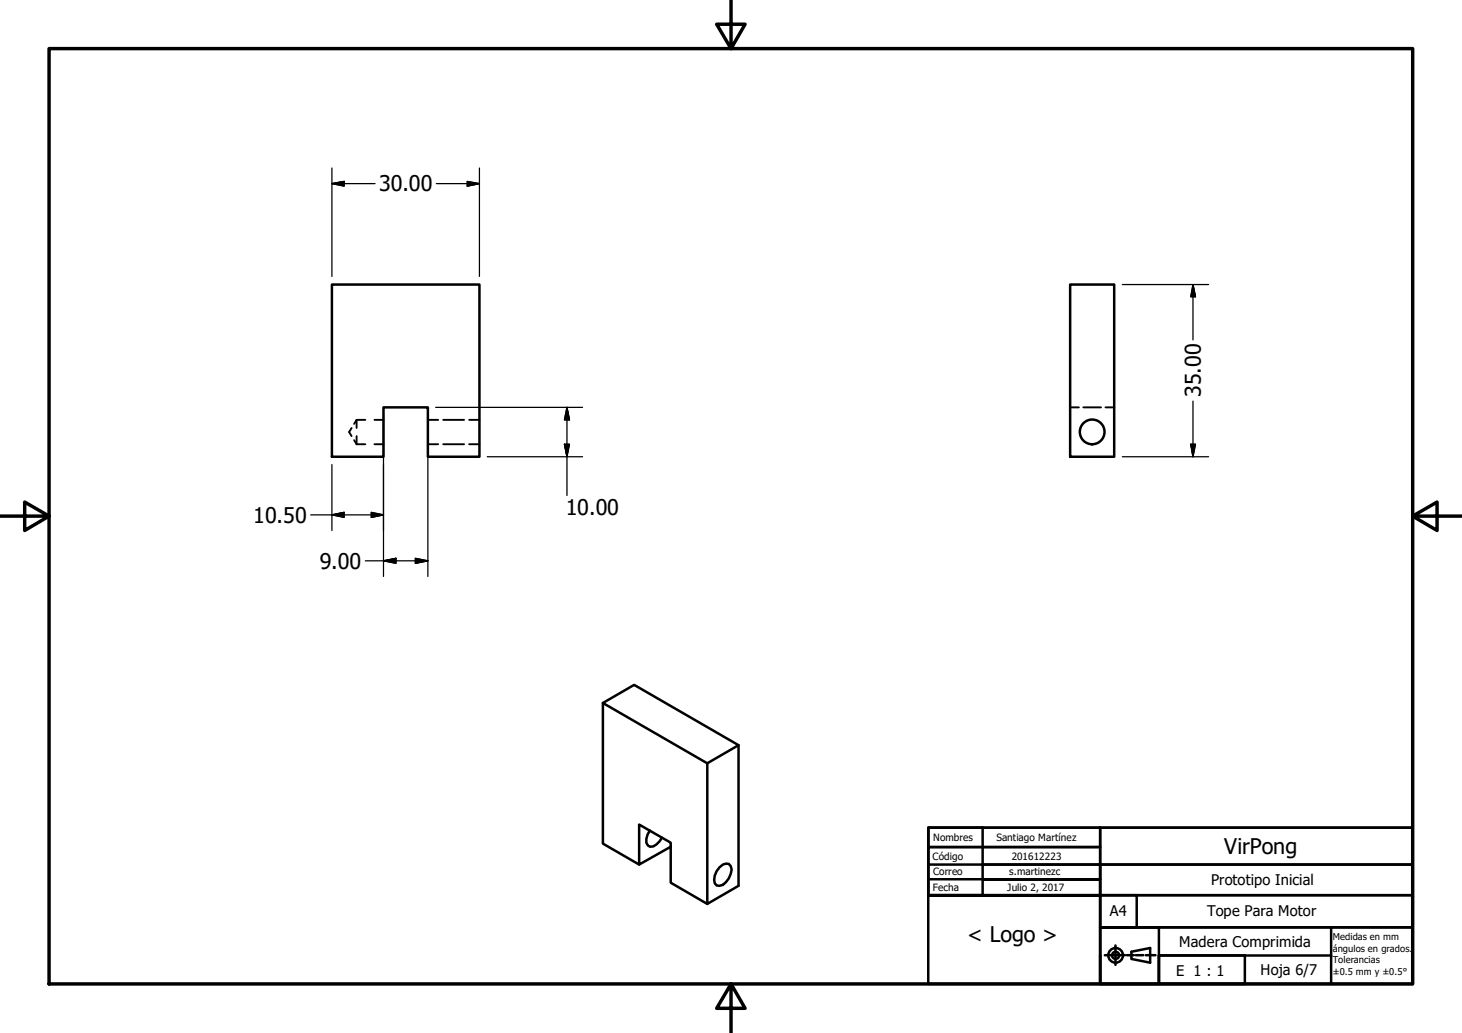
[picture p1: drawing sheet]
<svg xmlns="http://www.w3.org/2000/svg" width="297mm" height="210mm" viewBox="0 0 297 210" stroke-linecap="round" stroke-linejoin="round" font-family="sans-serif">
<!-- layer: Oculto (ANSI) -->
<g fill="none" stroke="#000" stroke-width=".38">
<path d="M71.4 87l-.5 .8 .5 .8M71.9 89.4l.6 .9M72.5 85.3v1.7M72.5 88.6v1.7M72.5 85.3h1.7M72.5 90.3h1.7M72.5 85.3l-.6 .8M76.1 85.3h1.8M76.1 90.3h1.8M86.9 85.3h2.1M86.9 90.3h2.1M90 85.3h4.3"/>
<path d="M90 90.3h4.3M95.3 85.3h2.1M95.3 90.3h2.1M217.4 82.8h1.8M220.1 82.8h3.6M224.6 82.8h1.8"/>
</g>
<!-- layer: Visible (ANSI) -->
<g fill="none" stroke="#000" stroke-width=".51">
<path d="M67.4 57.8h30v35h-10.5v-10h-9v10h-10.5zM217.4 57.8h9v35h-9zM122.5 142.8l6.3-3.6 21.3 12.2-6.4 3.7zM122.5 142.8v28.6l7.4 4.3M150.1 151.4v28.6l-6.4 3.7v-28.6M132 168.8a2.64 2.64 0 0 0-.4 3l.5 .3a2.91 2.91 0 0 0 2.4-1.9M136.3 172.1l-6.4 3.6v-8.2l6.4 3.7v8.2l7.4 4.3M146.2 176.2l.7-.5 .6-.2h.6l.4 .5a3.4 3.4 0 0 1-1 3.2l-.6 .6-.7 .2-.6-.1a2.28 2.28 0 0 1 0-2.9z"/>
<circle cx="221.9" cy="87.8" r="2.51"/>
</g>
<!-- layer: Borde (ANSI) -->
<path d="M148.5 -.1v10l-2.9-5h5.8l-2.9 5M10 9.9h277v190h-277zM0 104.9h10l-5-2.9v5.8l5-2.9M287 104.9l5 2.9v-5.8l-5 2.9h10M148.5 199.9l2.9 5h-5.8l2.9-5v10" fill="none" stroke="#000" stroke-width=".7"/>
<g fill="none" stroke="#000" stroke-width=".51">
<path d="M188.6 175.7v6.2h34.9h-34.9h34.9v-3.2h-23.9h23.9v-3h-23.9M188.6 175.7v-3.6h34.9v3.6h-23.9M188.6 168.2h34.9v3.9h-34.9zM188.6 168.2h11v13.7h-11zM188.6 168.2h98.4v31.7h-98.4zM188.6 178.7h11M188.6 175.7h11M223.5 175.7h63.5v6.2h-63.5zM223.5 168.2h63.5v7.5h-63.5zM223.5 175.7v24.2M223.5 181.9h7.4v6.5h-7.4zM223.5 181.9h63.5v6.5h-63.5z"/>
<path d="M224.5 194.1h1.2M226.1 194.1h1.2M226.6 192.1v1M226.6 193.3v1.6M226.6 195v1.1M227.6 194.1h1M229 194.1h1.4M229.9 193.4l3.8-.8v3l-3.8-.7zM230.8 194.1h1.5M232.8 194.1h2M235.5 194.2h17.4v5.7h-17.4zM270.4 194.2h-34.9v5.7h-12"/>
<path d="M270.4 188.4v11.5M287 194.2v-5.8h-63.5v11.5h12v-11.5h-12v11.5"/>
<circle cx="226.7" cy="194.1" r="1.49"/>
<circle cx="226.7" cy="194.1" r=".73"/>
</g>
<!-- layer: Cota (ANSI) -->
<g fill="none" stroke="#000" stroke-width=".25">
<path d="M67.4 37.3l2.5-.4v.9zM67.4 37.3h8.8M67.4 34.1v22.1M88.6 37.3h8.8M94.9 36.9l2.5 .4-2.5 .5zM97.4 34.1v22.1M228 57.8h17.6M242.4 57.8l.5 2.5h-1zM242.4 57.8v11.3M67.4 94.4v13.4M77.9 84.4v32.7M86.9 84.4v32.7"/>
<path d="M88.5 82.8h29.9M99 92.8h19.4M114.7 90.3h1l-.5 2.5zM115.2 82.8l.5 2.5h-1zM115.2 82.8v17.9M228 92.8h17.6M241.9 90.3h1l-.5 2.5zM242.4 81.5v11.3M63.1 104.6h14.8M67.4 104.6l2.5-.5v1zM74.2 114h12.7M75.4 104.1l2.5 .5-2.5 .5z"/>
<path d="M77.9 114l2.6-.6v1.1zM84.4 113.4l2.5 .6-2.5 .5z"/>
</g>
<g fill="#000" stroke="#000" stroke-width=".25">
<path d="M67.4 37.3l2.5-.4zM67.4 37.3l2.5-.4v.9zM94.9 37.8l2.5-.5zM94.9 36.9l2.5 .4-2.5 .5zM242.4 57.8l.5 2.5zM242.4 57.8l.5 2.5h-1zM114.7 90.3l.5 2.5zM114.7 90.3h1l-.5 2.5zM115.2 82.8l.5 2.5zM115.2 82.8l.5 2.5h-1zM241.9 90.3l.5 2.5zM241.9 90.3h1l-.5 2.5z"/>
<path d="M67.4 104.6l2.5-.5zM67.4 104.6l2.5-.5v1zM75.4 105.1l2.5-.5zM75.4 104.1l2.5 .5-2.5 .5zM77.9 114l2.6-.6zM77.9 114l2.6-.6v1.1zM84.4 114.5l2.5-.5zM84.4 113.4l2.5 .6-2.5 .5z"/>
</g>
<g font-size="4.4">
<text x="77" y="38.9">30.00</text>
<text x="244" y="80.7" transform="rotate(-90 244 80.7)">35.00</text>
<text x="51.4" y="106.2">10.50</text>
<text x="114.9" y="104.7">10.00</text>
<text x="65" y="115.5">9.00</text>
<text x="248.7" y="173.5">VirPong</text>
<text x="196.5" y="191.4">&lt; Logo &gt;</text>
</g>
<g font-size="3">
<text x="246.1" y="179.8">Prototipo Inicial</text>
<text x="225.5" y="186.1">A4</text>
<text x="245.2" y="186.2">Tope Para Motor</text>
<text x="239.6" y="192.4">Madera Comprimida</text>
<text x="239" y="198.3">E 1 : 1</text>
<text x="256.1" y="198">Hoja 6/7</text>
</g>
<g font-size="2">
<text x="189.6" y="170.9">Nombres</text>
<text x="202.4" y="170.9">Santiago Martínez</text>
<text x="189.5" y="174.7">Código</text>
<text x="189.6" y="177.7">Correo</text>
<text x="205" y="177.9">s.martinezc</text>
<text x="205.5" y="174.7">201612223</text>
<text x="189.5" y="181">Fecha</text>
<text x="204.7" y="181">Julio 2, 2017</text>
</g>
<g font-size="1.9">
<text x="270.8" y="191.1">Medidas en mm</text>
<text x="270.8" y="193.4">ángulos en grados.</text>
<text x="270.8" y="195.7">Tolerancias</text>
<text x="270.8" y="198">±0.5 mm y ±0.5°</text>
</g>
</svg>
